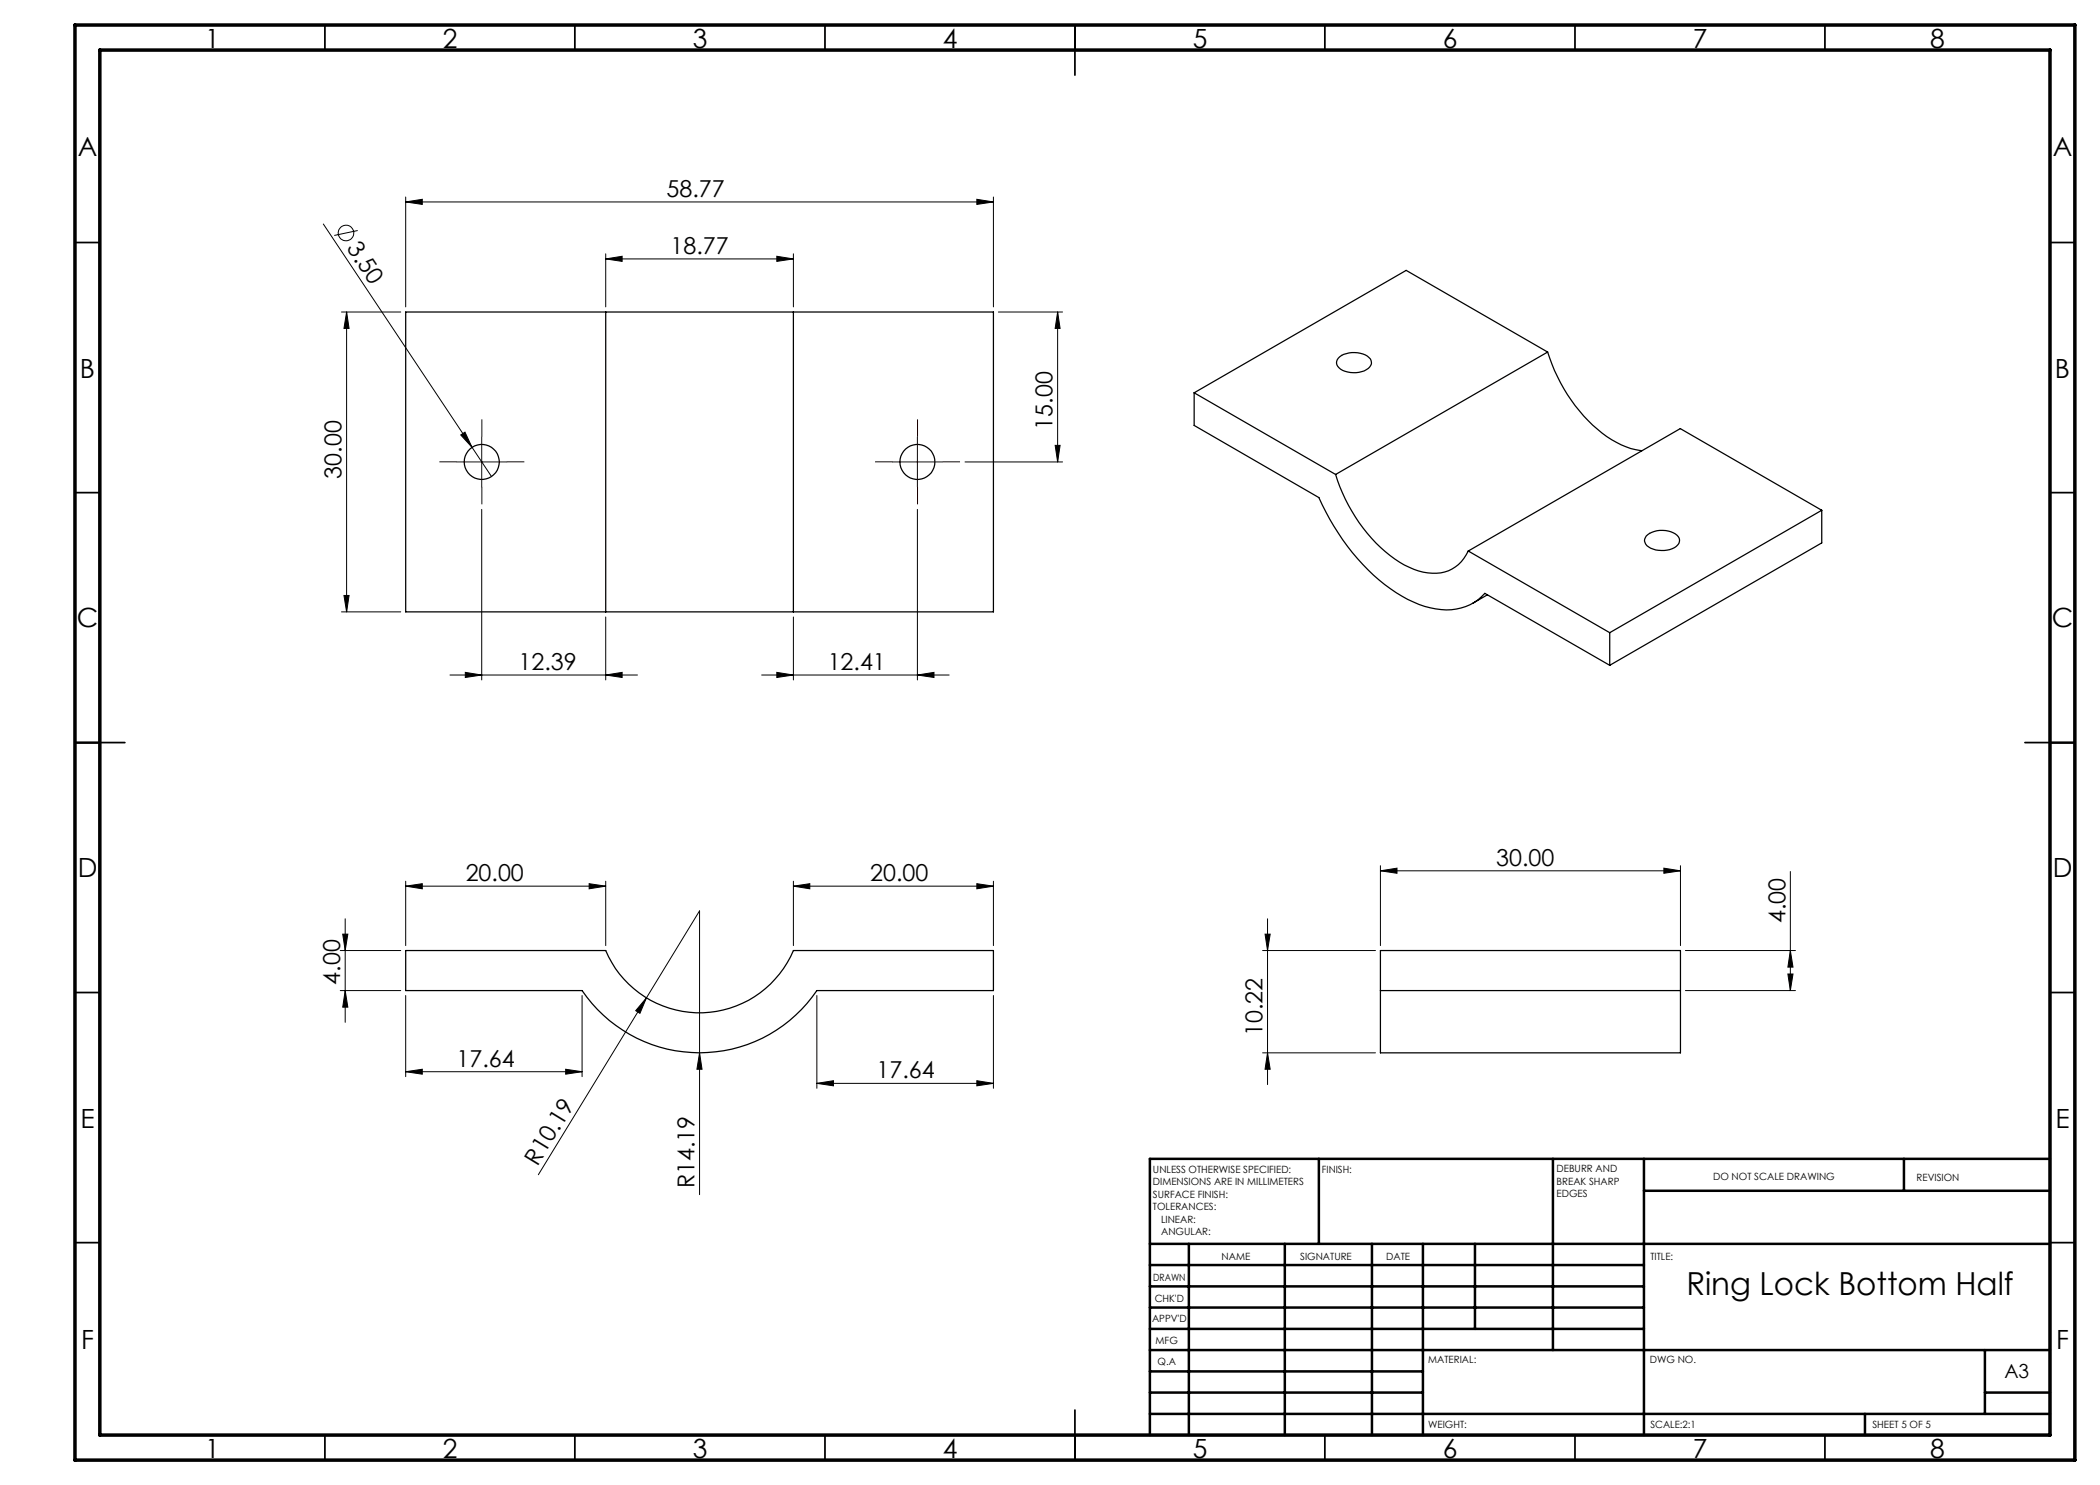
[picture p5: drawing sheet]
<svg xmlns="http://www.w3.org/2000/svg" width="420mm" height="297mm" viewBox="0 0 420 297" stroke-linecap="round" stroke-linejoin="round" font-family="sans-serif">
<g fill="none" stroke="#000" stroke-width=".25">
<path d="M121.1 62.4h37.6M121.1 62.4h-40v60h40M121.1 62.4v60M158.7 62.4h40v60h-40M158.7 62.4v60M238.8 78.6v6.5l25 14.4a43.3 43.3 0 0 0 16.6 19.7 16.7 16.7 0 0 0 10.9 2.6 9.5 9.5 0 0 0 5.7-3.1l24.9 14.4M238.8 78.6l28.3 16.3M267.7 71.6a4.9 4.9 0 0 1 6.4 .2 1.43 1.43 0 0 1-.8 2.1 4.9 4.9 0 0 1-5.8-.6 1.25 1.25 0 0 1 .2-1.7zM309.5 70.4a32.5 32.5 0 0 0 12.8 17.5l1.9 1.1a11.7 11.7 0 0 0 4.2 1.1M309.5 70.4l-42.4 24.5M309.5 70.4l-28.3-16.3-42.4 24.5M267.1 94.9a31.8 31.8 0 0 0 13.7 18.1 10.8 10.8 0 0 0 8.9 1.2 7.5 7.5 0 0 0 4-4"/>
<path d="M293.7 110.2l28.2 16.3M297.5 119l-2.9 1.6M329.2 107.2a4.9 4.9 0 0 1 6.5 .1 1.62 1.62 0 0 1-1.3 2.4 5 5 0 0 1-5.3-.9 1.24 1.24 0 0 1 .1-1.6zM364.3 102.1v6.5l-42.4 24.5M364.3 102.1l-42.4 24.4M364.3 102.1l-28.2-16.4-42.4 24.5M121.1 122.4h37.6M321.9 126.5v6.6M81.1 190.1h40a20.4 20.4 0 0 0 18.8 12.5 20.4 20.4 0 0 0 18.8-12.5h40v8h-35.3a28.4 28.4 0 0 1-47 0h-35.3zM276.1 198.1v12.5h60v-12.5M276.1 198.1v-8h60v8M276.1 198.1h60"/>
<circle cx="96.4" cy="92.4" r="3.5"/>
<circle cx="183.5" cy="92.4" r="3.5"/>
</g>
<g fill="none" stroke="#000" stroke-width=".2">
<path d="M81.1 39.4v22M195.4 39.9l3.3 .5-3.3 .5zM198.7 39.4v22M64.7 44.8l29.7 44.7M71.5 46.1l-4.6 1M81.1 40.4l3.4-.5v1zM81.1 40.4h117.6M121.1 51.8l3.3-.5v1zM121.1 50.8v10.6M121.1 51.8h37.6M155.4 51.3l3.3 .5-3.3 .5zM158.7 50.8v10.6"/>
<path d="M68.3 62.4h11.9M69.3 62.4l.5 3.3h-1zM69.3 62.4v60M199.7 62.4h12.8M211.5 62.4v30M211.5 62.4l.5 3.3h-1zM92.1 87l.9-.6 1.4 3.1zM94.4 89.5l3.9 5.8M193 92.4h19.5M211 89.1h1l-.5 3.3zM68.8 119.1h1l-.5 3.3zM96.3 101.9v34.1"/>
<path d="M183.5 101.9v34.1M68.3 122.4h11.9M90 135h37.5M93.1 134.5l3.2 .5-3.2 .5zM121.1 135l3.3-.5v1zM121.1 123.4v12.6M152.3 135h37.5M155.4 134.5l3.3 .5-3.3 .5zM158.7 123.4v12.6M183.5 135l3.3-.5v1zM81.1 177.2l3.4-.5v1.1zM81.1 176.2v12.9"/>
<path d="M81.1 177.2h40M117.8 176.7l3.3 .5-3.3 .6zM121.1 176.2v12.9M158.7 177.2l3.3-.5v1.1zM158.7 177.2h40M158.7 176.2v12.9M195.4 176.7l3.3 .5-3.3 .6zM198.7 176.2v12.9M276.1 174.2l3.3-.6v1.1zM276.1 173.1v16M276.1 174.2h60M332.8 173.6l3.3 .6-3.3 .5z"/>
<path d="M336.1 173.1v16M358.1 174.3v23.8M68.1 190.1h12.1M68.1 198.1h12.1M68.5 186.8h1.1l-.6 3.3zM69 198.1l.6 3.3h-1.1zM69 183.8v20.7M81.1 199.1v16.2M116.4 199.1v16.2M129.3 199.6l-1.3 3.1-.9-.6zM163.4 199.1v18.6M198.7 199.1v18.6"/>
<path d="M252.5 190.1h22.6M253 186.8h1l-.5 3.3zM253.5 183.8v33.1M337.1 190.1h22M337.1 198.1h22M357.6 194.8h1l-.5 3.3zM358.1 190.1l.5 3.3h-1zM81.1 214.3l3.4-.4v.9zM81.1 214.3h35.3M113.1 213.9l3.3 .4-3.3 .5zM139.9 210.6l.5 3.3h-1zM163.4 216.7l3.3-.6v1.1z"/>
<path d="M163.4 216.7h35.3M195.4 216.1l3.3 .6-3.3 .5zM252.5 210.6h22.6M253.5 210.6l.5 3.3h-1zM107.7 234.9l32.2-52.7v56.7"/>
<circle cx="69.2" cy="46.6" r="1.57"/>
</g>
<path d="M91.4 92.4h-3.5M96.4 87.4v-3.5M96.4 97.4v3.5M101.4 92.4h3.5M178.5 92.4h-3.5M183.5 87.4v-3.5M183.5 97.4v3.5M188.5 92.4h3.5" fill="none" stroke="#300000" stroke-width=".2" stroke-dasharray="15.2 1.3 1.3 1.3" stroke-linecap="butt"/>
<path d="M91.4 92.4h10M96.3 87.4v10M178.5 92.4h10M183.5 87.4v10" fill="none" stroke="#300000" stroke-width=".2"/>
<g fill="none" stroke="#000" stroke-width=".35">
<path d="M65 5v5M115 5v5M165 5v5M215 5v10M265 5v5M315 5v5M365 5v5M15 48.5h5M410 48.5h5M15 98.5h5M410 98.5h5M15 148.5h10"/>
<path d="M405 148.5h10M15 198.5h5M410 198.5h5M15 248.5h5M410 248.5h5M65 287v5M115 287v5M165 287v5M215 282v10M265 287v5M315 287v5M365 287v5"/>
</g>
<g fill="none" stroke="#000" stroke-width=".5">
<path d="M263.8 231.8v17M310.6 231.8v38.2M328.8 231.8v55.2M328.8 238.2h81.2M380.8 231.8v6.4M410 231.8h-180v55.2M230 248.8h180M230 257.3h98.8M230 253h98.8M237.8 248.8v38.2M257 248.8v38.2M274.4 248.8v38.2"/>
<path d="M284.6 248.8v38.2M295 248.8v17M230 265.8h98.8M230 261.5h98.8M230 278.5h54.6M230 274.3h54.6M230 270h180M397 278.5h13M397 270v12.8M230 282.8h180M373 282.8v4.2"/>
</g>
<path d="M15 5h400v287h-400zM20 10h390v277h-390z" fill="none" stroke="#000" stroke-width=".7"/>
<g fill="#000">
<path d="M92.1 87l.9-.6 1.4 3.1zM129.3 199.6l-1.3 3.1-.9-.6zM139.9 210.6l.5 3.3h-1z"/>
<path d="M117.8 176.7l3.3 .5-3.3 .6zM81.1 177.2l3.4-.5v1.1zM195.4 176.7l3.3 .5-3.3 .6zM158.7 177.2l3.3-.5v1.1z"/>
<path d="M68.5 186.8h1.1l-.6 3.3zM69 198.1l.6 3.3h-1.1zM211.5 62.4l.5 3.3h-1zM211 89.1h1l-.5 3.3z"/>
<path d="M81.1 214.3l3.4-.4v.9zM113.1 213.9l3.3 .4-3.3 .5z"/>
<path d="M163.4 216.7l3.3-.6v1.1zM195.4 216.1l3.3 .6-3.3 .5zM276.1 174.2l3.3-.6v1.1zM332.8 173.6l3.3 .6-3.3 .5zM81.1 40.4l3.4-.5v1zM195.4 39.9l3.3 .5-3.3 .5zM121.1 51.8l3.3-.5v1zM155.4 51.3l3.3 .5-3.3 .5zM155.4 134.5l3.3 .5-3.3 .5zM183.5 135l3.3-.5v1zM93.1 134.5l3.2 .5-3.2 .5zM121.1 135l3.3-.5v1z"/>
<path d="M253.5 210.6l.5 3.3h-1zM253 186.8h1l-.5 3.3zM357.6 194.8h1l-.5 3.3zM358.1 190.1l.5 3.3h-1zM68.8 119.1h1l-.5 3.3zM69.3 62.4l.5 3.3h-1z"/>
</g>
<text font-size="6.3" x="337.3" y="259">Ring Lock Bottom Half</text>
<g font-size="5.3">
<text x="41" y="9.5">1</text>
<text x="88.5" y="9.5">2</text>
<text x="138.5" y="9.5">3</text>
<text x="188.5" y="9.5">4</text>
<text x="238.5" y="9.5">5</text>
<text x="288.5" y="9.5">6</text>
<text x="338.5" y="9.5">7</text>
<text x="386" y="9.5">8</text>
<text x="15.6" y="31.3">A</text>
<text x="410.6" y="31.3">A</text>
<text x="16" y="75.5">B</text>
<text x="411" y="75.5">B</text>
<text x="15.4" y="125.5">C</text>
<text x="410.4" y="125.5">C</text>
<text x="15.5" y="175.5">D</text>
<text x="410.5" y="175.5">D</text>
<text x="16.1" y="225.5">E</text>
<text x="411.1" y="225.5">E</text>
<text x="16.2" y="269.8">F</text>
<text x="411.2" y="269.8">F</text>
<text x="41" y="291.5">1</text>
<text x="88.5" y="291.5">2</text>
<text x="138.5" y="291.5">3</text>
<text x="188.5" y="291.5">4</text>
<text x="238.5" y="291.5">5</text>
<text x="288.5" y="291.5">6</text>
<text x="338.5" y="291.5">7</text>
<text x="386" y="291.5">8</text>
</g>
<g font-size="4.7">
<text x="133.3" y="39.4">58.77</text>
<text x="69.2" y="49.7" transform="rotate(56 69.2 49.7)">3.50</text>
<text x="134.1" y="50.7">18.77</text>
<text x="210.5" y="85.9" transform="rotate(-90 210.5 85.9)">15.00</text>
<text x="68.3" y="95.7" transform="rotate(-90 68.3 95.7)">30.00</text>
<text x="103.7" y="134">12.39</text>
<text x="165.5" y="134">12.41</text>
<text x="299.2" y="173.1">30.00</text>
<text x="93.1" y="176.2">20.00</text>
<text x="174" y="176.2">20.00</text>
<text x="357.1" y="184.6" transform="rotate(-90 357.1 184.6)">4.00</text>
<text x="68.1" y="197" transform="rotate(-90 68.1 197)">4.00</text>
<text x="252.5" y="207.3" transform="rotate(-90 252.5 207.3)">10.22</text>
<text x="91.3" y="213.3">17.64</text>
<text x="175.3" y="215.6">17.64</text>
<text x="107.5" y="233.3" transform="rotate(-59 107.5 233.3)">R10.19</text>
<text x="138.9" y="237.6" transform="rotate(-90 138.9 237.6)">R14.19</text>
</g>
<text font-size="3.9" x="400.9" y="275.5">A3</text>
<g font-size="2">
<text x="230.6" y="234.6">UNLESS OTHERWISE SPECIFIED:</text>
<text x="230.6" y="237.1">DIMENSIONS ARE IN MILLIMETERS</text>
<text x="230.6" y="239.6">SURFACE FINISH:</text>
<text x="264.4" y="234.6">FINISH:</text>
<text x="311.3" y="234.5">DEBURR AND</text>
<text x="311.3" y="237">BREAK SHARP</text>
<text x="311.3" y="239.5">EDGES</text>
<text x="342.6" y="236">DO NOT SCALE DRAWING</text>
<text x="383.3" y="236.2">REVISION</text>
<text x="230.6" y="242.1">TOLERANCES:</text>
<text x="232.2" y="244.6">LINEAR:</text>
<text x="232.2" y="247.1">ANGULAR:</text>
<text x="244.3" y="252">NAME</text>
<text x="260" y="251.9">SIGNATURE</text>
<text x="277.2" y="251.9">DATE</text>
<text x="330.1" y="251.9">TITLE:</text>
<text x="230.6" y="256.1">DRAWN</text>
<text x="230.9" y="260.3">CHK'D</text>
<text x="230.4" y="264.4">APPV'D</text>
<text x="231.1" y="268.8">MFG</text>
<text x="231.5" y="273">Q.A</text>
<text x="285.6" y="272.5">MATERIAL:</text>
<text x="330" y="272.5">DWG NO.</text>
<text x="285.6" y="285.5">WEIGHT:</text>
<text x="330.1" y="285.6">SCALE:2:1</text>
<text x="374.5" y="285.6">SHEET 5 OF 5</text>
</g>
</svg>
